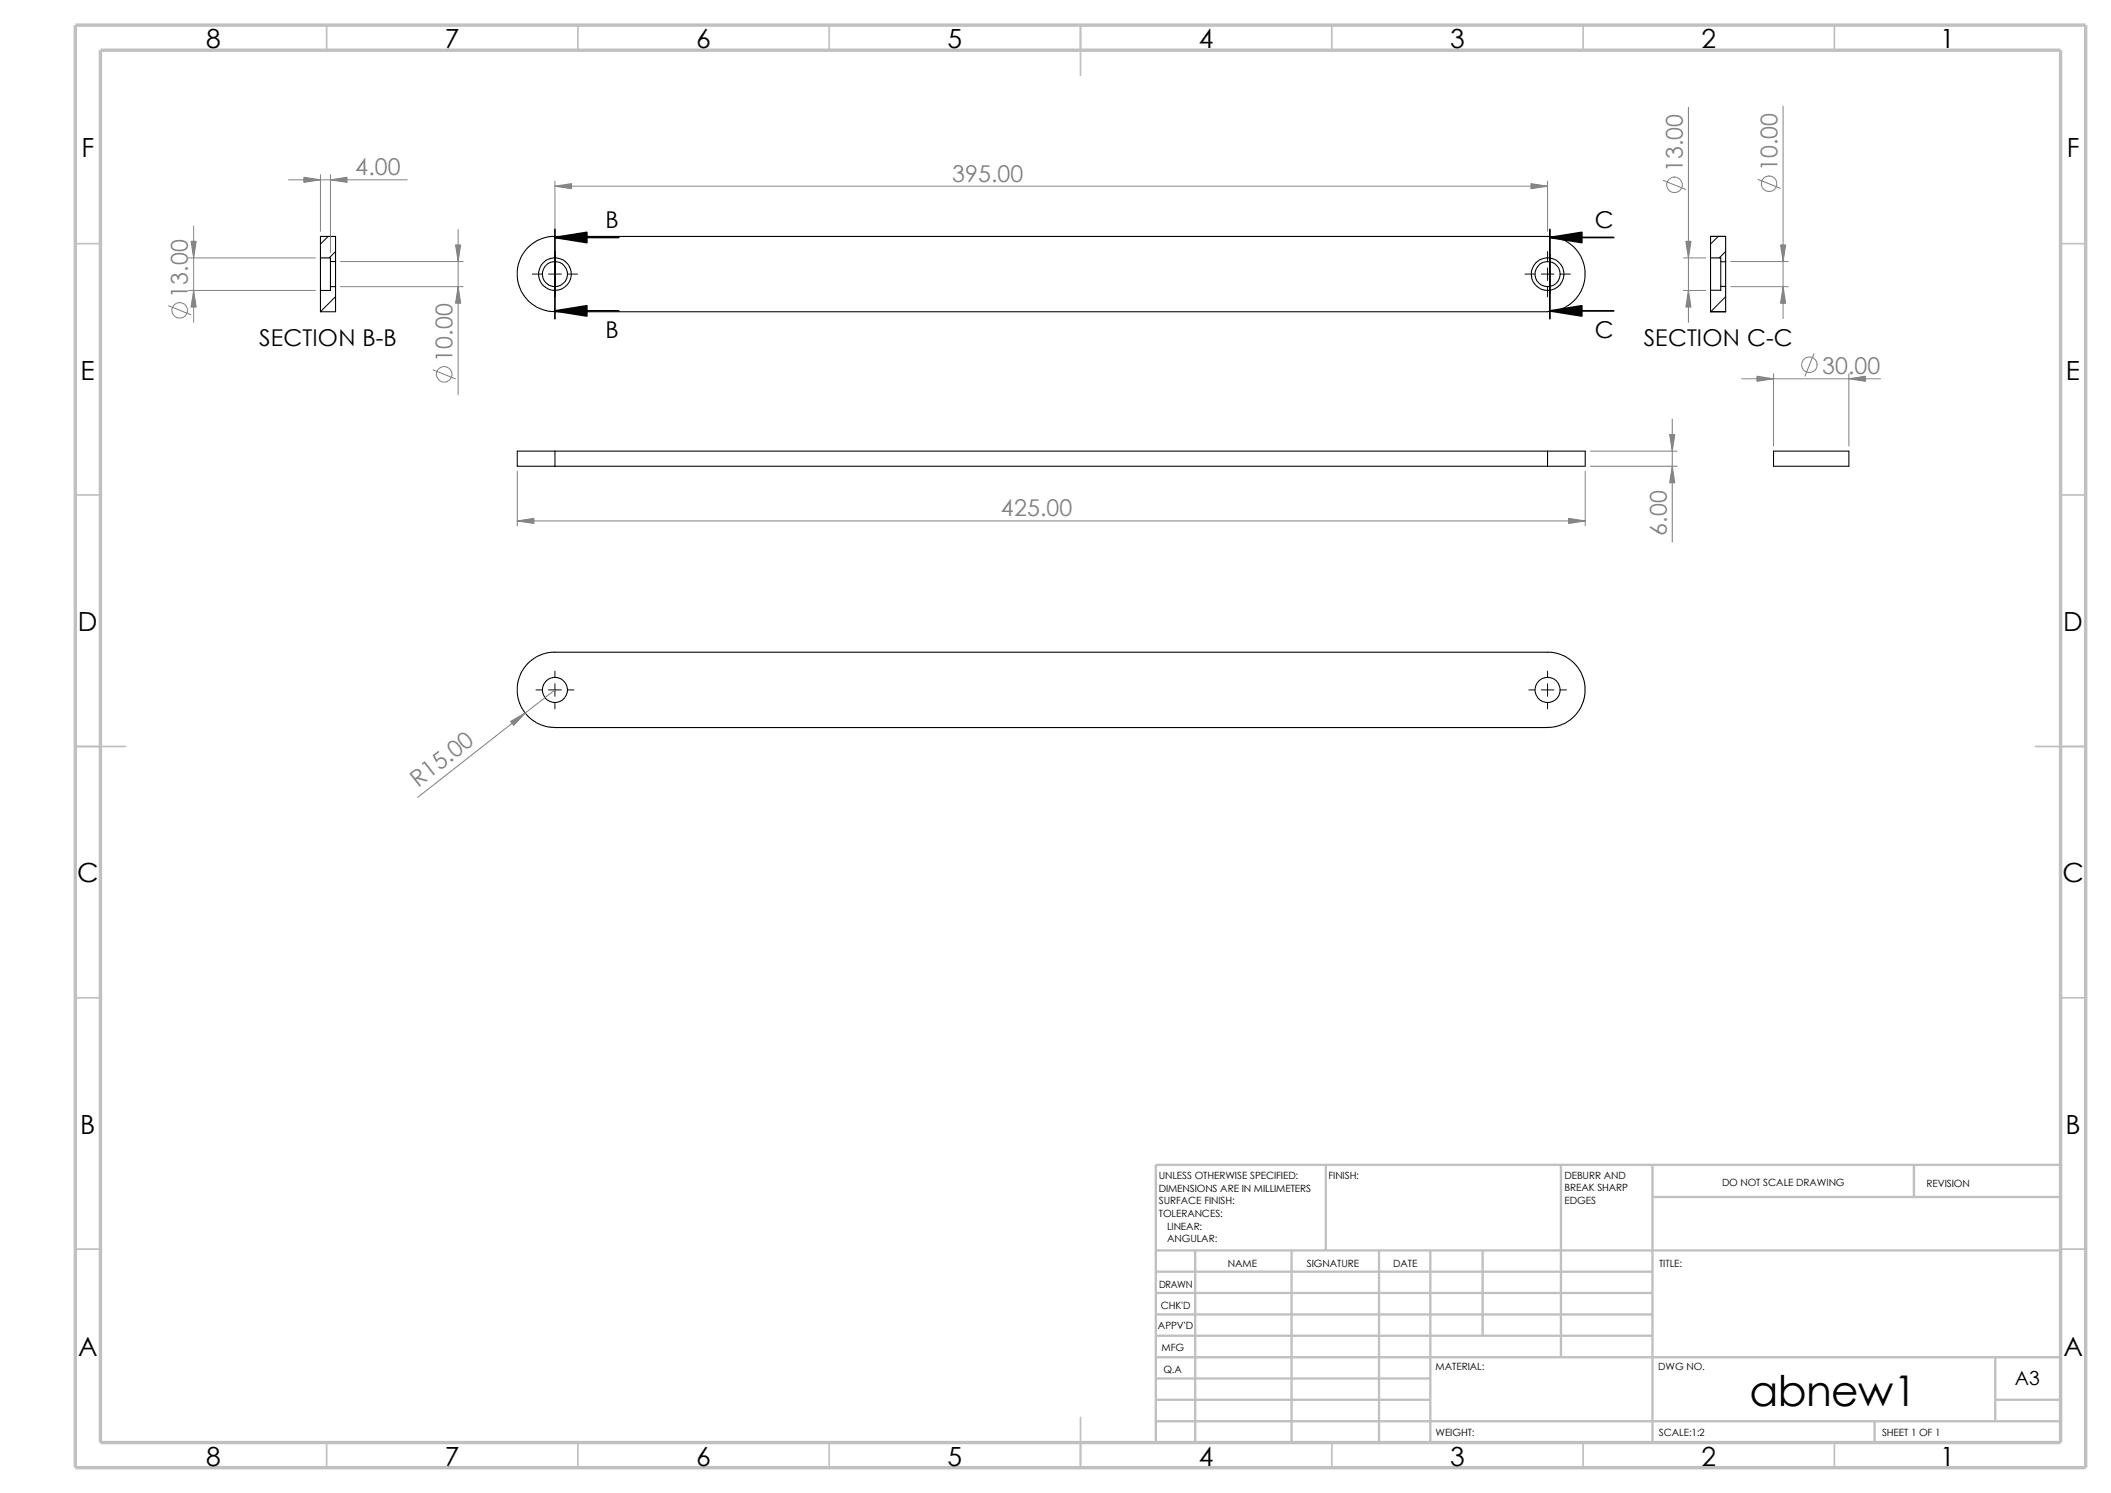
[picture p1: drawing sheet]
<svg xmlns="http://www.w3.org/2000/svg" width="420mm" height="297mm" viewBox="0 0 420 297" stroke-linecap="round" stroke-linejoin="round" font-family="sans-serif">
<g fill="none" stroke="#c0c0c0" stroke-width=".34">
<path d="M65 5v5M115 5v5M165 5v5M215 5v10M265 5v5M315 5v5M365 5v5M15 48.5h5M410 48.5h5M15 98.5h5M410 98.5h5M15 148.5h10"/>
<path d="M405 148.5h10M15 198.5h5M410 198.5h5M15 248.5h5M410 248.5h5M65 287v5M115 287v5M165 287v5M215 282v10M265 287v5M315 287v5M365 287v5"/>
</g>
<g fill="none" stroke="#c0c0c0" stroke-width=".47">
<path d="M263.8 231.7v17.1M310.6 231.7v38.3M328.8 231.7v55.3M328.8 238.1h81.2M380.8 231.7v6.4M410 231.7h-180v55.3M230 248.8h180M230 257.2h98.8M230 253h98.8M237.8 248.8v38.2M257 248.8v38.2M274.4 248.8v38.2"/>
<path d="M284.6 248.8v38.2M295 248.8v16.9M230 265.7h98.8M230 261.5h98.8M230 278.5h54.6M230 274.2h54.6M230 270h180M397 278.5h13M397 270v12.7M230 282.7h180M373 282.7v4.3"/>
</g>
<path d="M15 5h400v287h-400zM20 10h390v277h-390z" fill="none" stroke="#c0c0c0" stroke-width=".68" stroke-linecap="butt"/>
<g fill="none" stroke="#000" stroke-width=".2">
<path d="M65.3 47l-1.5 1.6M66.8 59l-3 3M66.8 50l-1.3 1.3M105.9 54.5h2M109.1 54.5h2.6M110.4 50v2M110.4 53.3v2.5M110.4 57v2.1M112.9 54.5h2M303.4 54.5h2M306.7 54.5h2.5M307.9 50v2"/>
<path d="M307.9 53.3v2.5M307.9 57v2.1M310.4 54.5h2M341.8 47l-1.5 1.6M343.3 50l-1.2 1.3M343.3 59l-2.9 3M106.6 137.2h1.3M109.1 137.2h2.6M110.4 133.5v1.2M110.4 136v2.5M110.4 139.7v1.3M112.9 137.2h1.3"/>
<path d="M304.2 137.2h1.2M306.7 137.2h2.5M307.9 133.5v1.2M307.9 136v2.5M307.9 139.7v1.3M310.4 137.2h1.3"/>
</g>
<g fill="none" stroke="#000" stroke-width=".21">
<path d="M63.8 51.3v6.5M63.8 51.3v-4.3h3v5M63.8 51.3h1.9v.7M65.7 57v.8h-1.9M65.7 57h1.1M65.7 52h1.1M65.7 52v5M66.8 57v5h-3v-4.2M66.8 52v5M340.3 47h.1M340.3 51.3v6.4M340.3 47h3"/>
<path d="M340.3 51.3h2v.8M340.3 47v4.3M340.3 57.7v4.3M342.3 57h1M342.3 52.1h1M342.3 57v.7h-2M342.3 52.1v4.9M343.3 52.1v4.9M343.3 47h.1M343.3 47v5.1M343.3 57v5M110.4 62l-1.4-.1-1.3-.4-1-.5-1.5-1.1-.8-.9-.8-1.3-.5-1.3-.2-1.2v-1.4l.4-1.6 .5-1.4 .9-1.2 .8-.8 1.2-.8 1.3-.6 1.6-.4h199l1.2 .2 1.3 .5 .9 .6 1.2 .9 .9 1.1 .6 1 .4 1.3 .2 1.2v1.4l-.3 1.7-.6 1.3-1.1 1.5-1 .8-1.2 .8-1.9 .6-1.3 .1h-197.5"/>
<path d="M340.3 62h.1M340.3 62h3M343.3 62h.1M110.4 89.7v3.1M110.4 89.7h197.5M110.4 92.8h197.5M110.4 89.7h-7.5v3.1h7.5M307.9 89.7h7.5v3.1h-7.5M307.9 89.7v3.1M352.8 89.7h15v3.1h-15zM307.9 144.7l1.3-.1 1.4-.4 1-.4 1.5-1.1 .8-1 .8-1.3 .4-1.3 .2-1.1v-1.5l-.3-1.6-.6-1.4-.8-1.2-.8-.8-1.2-.8-1.4-.6-1.6-.3h-199l-1.1 .2-1.3 .4-1 .6-1.1 .9-1 1.2-.5 .9-.5 1.3-.2 1.2v1.5l.4 1.6 .5 1.3 1.1 1.5 1 .9 1.3 .7 1.8 .6 1.4 .1h197.5"/>
<circle cx="110.4" cy="54.5" r="3.3"/>
<circle cx="110.4" cy="54.5" r="2.49"/>
<circle cx="307.9" cy="54.5" r="3.3"/>
<circle cx="307.9" cy="54.5" r="2.49"/>
<circle cx="110.4" cy="137.2" r="2.5"/>
<circle cx="307.9" cy="137.2" r="2.5"/>
</g>
<g fill="none" stroke="#808080" stroke-width=".2">
<path d="M57.4 35.8h23.6M63.8 34.8v11.2M65.7 34.8v15.5M110.4 36v10M110.4 37h197.5M307.9 36v10M330.9 35.9l4.5 1.8M335.9 21.3v42.8M349.8 35.7l4.4 1.8M354.8 21.1v42.3M37.5 57.8h25.2M37.5 51.3h25.2"/>
<path d="M38.5 45v19.1M67.7 52h24.5M67.7 57h24.5M91.1 45.7v32.8M334.9 57.8h4.4M334.9 51.3h4.4M344.3 52h11.5M344.3 57h11.5M33.5 60.8l4.5 1.8M86.1 73.6l4.5 1.8M346.5 75.4h27.7M352.8 74.3v14.4"/>
<path d="M360.9 70.4l-1.8 4.4M367.8 74.3v14.4M102.9 93.7v10.9M315.4 93.7v10.9M316.4 92.8h17.3M316.4 89.7h17.3M332.7 83.4v24.5M102.9 103.6h212.5M110.4 137.2l-27.3 21.4"/>
<circle cx="333.1" cy="36.8" r="1.55"/>
<circle cx="352" cy="36.6" r="1.56"/>
<circle cx="35.8" cy="61.7" r="1.55"/>
<circle cx="88.4" cy="74.4" r="1.55"/>
<circle cx="360" cy="72.6" r="1.56"/>
</g>
<g fill="#808080" stroke="#808080" stroke-width=".2">
<path d="M101.6 143.5l2.9-1.6-2.3 2.4z"/>
<path d="M38.5 57.8l.5 3.3h-1z"/>
<path d="M38 48h1l-.5 3.3z"/>
<path d="M91.1 57l.6 3.3h-1.1z"/>
<path d="M90.6 48.7h1.1l-.6 3.3z"/>
<path d="M60.5 35.3l3.3 .5-3.3 .5z"/>
<path d="M65.7 35.8l3.3-.5v1z"/>
<path d="M349.5 74.8l3.3 .6-3.3 .5z"/>
<path d="M367.8 75.4l3.3-.6v1.1z"/>
<path d="M102.9 103.6l3.3-.5v1z"/>
<path d="M312.1 103.1l3.3 .5-3.3 .5z"/>
<path d="M332.7 92.8l.5 3.3h-1z"/>
<path d="M332.2 86.4h1l-.5 3.3z"/>
<path d="M304.6 36.5l3.3 .5-3.3 .5z"/>
<path d="M110.4 37l3.3-.5v1z"/>
<path d="M335.4 48h1l-.5 3.3z"/>
<path d="M335.9 57.8l.5 3.3h-1z"/>
<path d="M354.2 48.7h1.1l-.5 3.3z"/>
<path d="M354.8 57l.5 3.3h-1.1z"/>
</g>
<path d="M110.4 47.2l6.4-1v2.1zM308.4 47.2l6.3-1v2.1zM110.4 61.8l6.4-1v2.1zM308.4 61.8l6.3-1v2.1z" fill="#000" stroke="#000" stroke-width=".34"/>
<path d="M110.4 47.2h12.7M110.4 45.6v17.8M308.4 47.2h12.7M308.4 45.6v17.8M110.4 61.8h12.7M308.4 61.8h12.7" fill="none" stroke="#000" stroke-width=".34"/>
<text font-size="8.4" x="348.1" y="279.7">abnew1</text>
<g font-size="5.2">
<text x="41" y="9.6">8</text>
<text x="88.5" y="9.6">7</text>
<text x="138.5" y="9.6">6</text>
<text x="188.5" y="9.6">5</text>
<text x="238.5" y="9.6">4</text>
<text x="288.5" y="9.6">3</text>
<text x="338.5" y="9.6">2</text>
<text x="386" y="9.6">1</text>
<text x="16.2" y="31.3">F</text>
<text x="411.2" y="31.3">F</text>
<text x="16" y="75.6">E</text>
<text x="411" y="75.6">E</text>
<text x="15.5" y="125.6">D</text>
<text x="410.5" y="125.6">D</text>
<text x="15.3" y="175.6">C</text>
<text x="410.3" y="175.6">C</text>
<text x="16" y="225.6">B</text>
<text x="410.9" y="225.6">B</text>
<text x="15.5" y="269.8">A</text>
<text x="410.5" y="269.8">A</text>
<text x="41" y="291.5">8</text>
<text x="88.5" y="291.5">7</text>
<text x="138.5" y="291.5">6</text>
<text x="188.5" y="291.5">5</text>
<text x="238.5" y="291.5">4</text>
<text x="288.5" y="291.5">3</text>
<text x="338.5" y="291.5">2</text>
<text x="386" y="291.5">1</text>
</g>
<g font-size="4.6" fill="#808080">
<text x="70.7" y="34.8">4.00</text>
<text x="334.8" y="34.3" transform="rotate(-90 334.8 34.3)">13.00</text>
<text x="353.6" y="34" transform="rotate(-90 353.6 34)">10.00</text>
<text x="189.4" y="36.1">395.00</text>
<text x="37.4" y="59.2" transform="rotate(-90 37.4 59.2)">13.00</text>
<text x="90" y="72" transform="rotate(-90 90 72)">10.00</text>
<text x="362.5" y="74.4">30.00</text>
<text x="199.1" y="102.7">425.00</text>
<text x="331.6" y="106.6" transform="rotate(-90 331.6 106.6)">6.00</text>
<text x="83.2" y="156.7" transform="rotate(-38 83.2 156.7)">R15.00</text>
</g>
<g font-size="4.6">
<text x="120.4" y="45.3">B</text>
<text x="317.3" y="45.3">C</text>
<text x="51.6" y="68.9">SECTION B-B</text>
<text x="120.4" y="67.2">B</text>
<text x="317.3" y="67.2">C</text>
<text x="327" y="68.9">SECTION C-C</text>
</g>
<text font-size="3.9" x="400.9" y="275.5">A3</text>
<g font-size="2">
<text x="230.5" y="234.6">UNLESS OTHERWISE SPECIFIED:</text>
<text x="230.5" y="237.1">DIMENSIONS ARE IN MILLIMETERS</text>
<text x="230.5" y="239.6">SURFACE FINISH:</text>
<text x="264.3" y="234.6">FINISH:</text>
<text x="311.3" y="239.5">EDGES</text>
<text x="311.3" y="234.5">DEBURR AND</text>
<text x="311.3" y="237">BREAK SHARP</text>
<text x="342.6" y="236">DO NOT SCALE DRAWING</text>
<text x="383.3" y="236.2">REVISION</text>
<text x="230.5" y="242.1">TOLERANCES:</text>
<text x="232.2" y="244.6">LINEAR:</text>
<text x="232.2" y="247.1">ANGULAR:</text>
<text x="260" y="252">SIGNATURE</text>
<text x="277.2" y="252">DATE</text>
<text x="330.1" y="252">TITLE:</text>
<text x="230.6" y="256.2">DRAWN</text>
<text x="244.3" y="252.1">NAME</text>
<text x="230.9" y="260.4">CHK'D</text>
<text x="230.4" y="264.5">APPV'D</text>
<text x="231.1" y="268.8">MFG</text>
<text x="231.5" y="273.1">Q.A</text>
<text x="285.6" y="272.5">MATERIAL:</text>
<text x="329.9" y="272.5">DWG NO.</text>
<text x="285.6" y="285.6">WEIGHT:</text>
<text x="330" y="285.6">SCALE:1:2</text>
<text x="374.4" y="285.6">SHEET 1 OF 1</text>
</g>
</svg>
